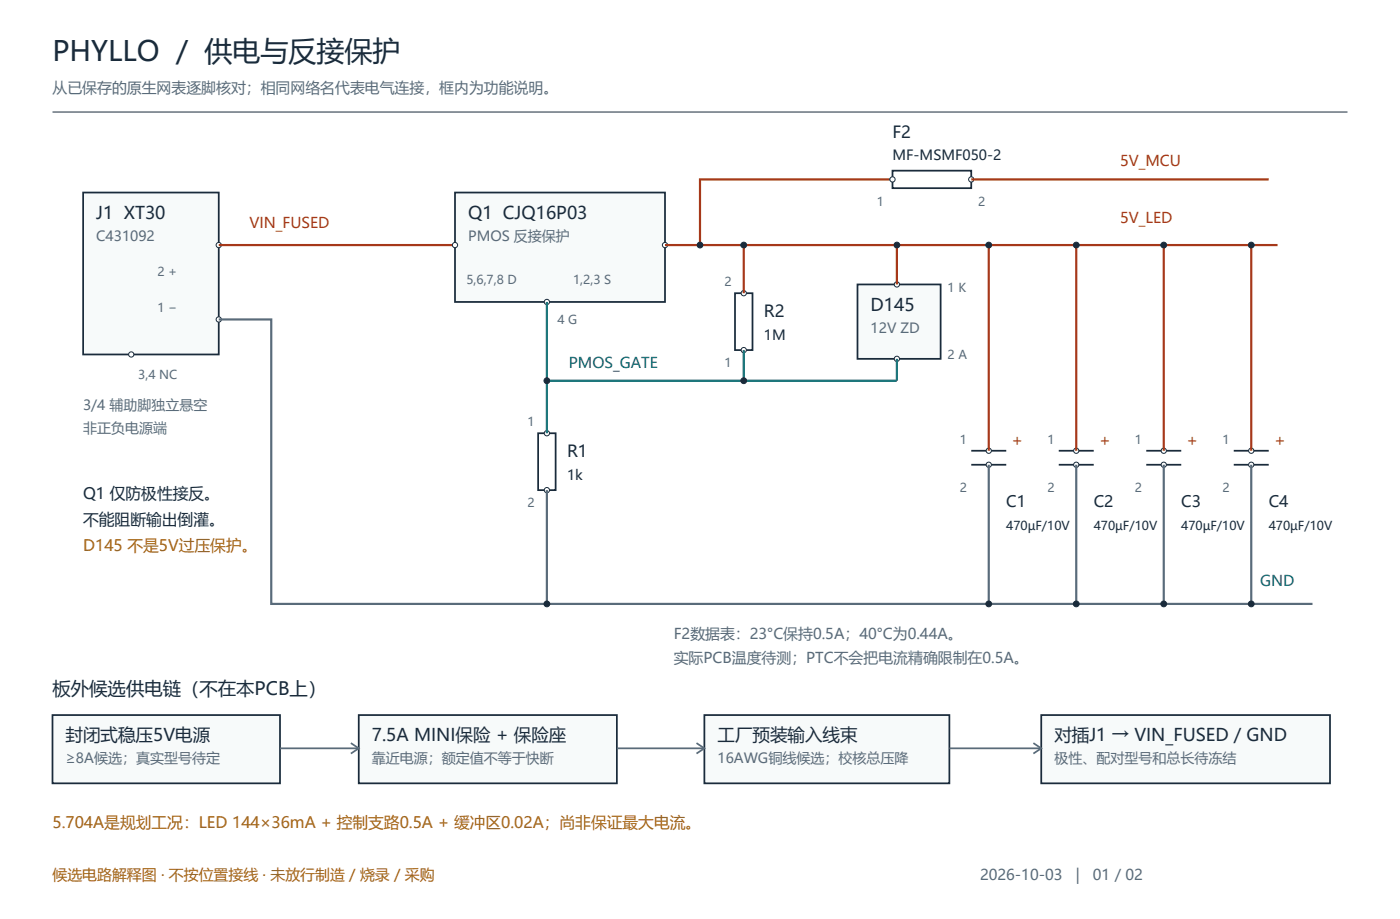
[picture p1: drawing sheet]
<svg xmlns="http://www.w3.org/2000/svg" width="564mm" height="370mm" viewBox="0 0 564 370" stroke-linecap="round" stroke-linejoin="round" font-family="sans-serif">
<path d="M21.2 45.2h522.1" fill="none" stroke="#1a2b3b" stroke-width=".4"/>
<path d="M33.5 77.6h54.7v65.3h-54.7z" fill="#f7fafa" stroke="#1a2b3b" stroke-width=".71" stroke-linecap="butt"/>
<g fill="#fff" stroke="#1a2b3b" stroke-width=".4">
<circle cx="88.2" cy="98.8" r="1.06"/>
<circle cx="88.2" cy="128.8" r="1.06"/>
<circle cx="52.9" cy="142.9" r="1.06"/>
</g>
<path d="M88.2 98.8h95.2" fill="none" stroke="#a6381a" stroke-width=".88" stroke-linecap="butt"/>
<path d="M183.4 77.6h84.7v44.1h-84.7z" fill="#f7fafa" stroke="#1a2b3b" stroke-width=".71" stroke-linecap="butt"/>
<g fill="#fff" stroke="#1a2b3b" stroke-width=".4">
<circle cx="183.4" cy="98.8" r="1.06"/>
<circle cx="268.1" cy="98.8" r="1.06"/>
<circle cx="220.5" cy="121.7" r="1.06"/>
</g>
<path d="M268.1 98.8h247" fill="none" stroke="#a6381a" stroke-width=".88" stroke-linecap="butt"/>
<path d="M220.5 121.7v31.8h141.1" fill="none" stroke="#0a6b70" stroke-width=".88" stroke-linecap="butt"/>
<path d="M296.3 118.2h7.1v22.9h-7.1z" fill="none" stroke="#1a2b3b" stroke-width=".71" stroke-linecap="butt"/>
<g fill="#fff" stroke="#1a2b3b" stroke-width=".4">
<circle cx="299.9" cy="118.2" r="1.06"/>
<circle cx="299.9" cy="141.1" r="1.06"/>
</g>
<path d="M299.9 98.8v19.4" fill="none" stroke="#a6381a" stroke-width=".88" stroke-linecap="butt"/>
<g fill="#1a2b3b" stroke="#1a2b3b" stroke-width=".4">
<circle cx="299.9" cy="98.8" r="1.16"/>
<circle cx="299.9" cy="153.5" r="1.16"/>
</g>
<path d="M299.9 141.1v12.4" fill="none" stroke="#0a6b70" stroke-width=".88" stroke-linecap="butt"/>
<path d="M345.7 114.7h33.5v29.9h-33.5z" fill="#f7fafa" stroke="#1a2b3b" stroke-width=".71" stroke-linecap="butt"/>
<g fill="#fff" stroke="#1a2b3b" stroke-width=".4">
<circle cx="361.6" cy="114.7" r="1.06"/>
<circle cx="361.6" cy="144.6" r="1.06"/>
</g>
<path d="M361.6 98.8v15.9" fill="none" stroke="#a6381a" stroke-width=".88" stroke-linecap="butt"/>
<circle cx="361.6" cy="98.8" r="1.16" fill="#1a2b3b" stroke="#1a2b3b" stroke-width=".4"/>
<path d="M361.6 144.6v8.9" fill="none" stroke="#0a6b70" stroke-width=".88" stroke-linecap="butt"/>
<path d="M217 174.6h7v23h-7z" fill="none" stroke="#1a2b3b" stroke-width=".71" stroke-linecap="butt"/>
<g fill="#fff" stroke="#1a2b3b" stroke-width=".4">
<circle cx="220.5" cy="174.6" r="1.06"/>
<circle cx="220.5" cy="197.6" r="1.06"/>
</g>
<path d="M220.5 153.5v21.1" fill="none" stroke="#0a6b70" stroke-width=".88" stroke-linecap="butt"/>
<circle cx="220.5" cy="153.5" r="1.16" fill="#1a2b3b" stroke="#1a2b3b" stroke-width=".4"/>
<path d="M88.2 128.8h21.2v114.6h419.8M220.5 197.6v45.8" fill="none" stroke="#596b7a" stroke-width=".88" stroke-linecap="butt"/>
<path d="M391.6 181.7h14.1M391.6 187.3h14.1" fill="none" stroke="#1a2b3b" stroke-width=".71" stroke-linecap="butt"/>
<g fill="#fff" stroke="#1a2b3b" stroke-width=".4">
<circle cx="398.6" cy="181.7" r="1.06"/>
<circle cx="398.6" cy="187.3" r="1.06"/>
</g>
<path d="M398.6 98.8v82.9" fill="none" stroke="#a6381a" stroke-width=".88" stroke-linecap="butt"/>
<g fill="#1a2b3b" stroke="#1a2b3b" stroke-width=".4">
<circle cx="398.6" cy="98.8" r="1.16"/>
<circle cx="398.6" cy="243.4" r="1.16"/>
</g>
<path d="M398.6 187.3v56.1" fill="none" stroke="#596b7a" stroke-width=".88" stroke-linecap="butt"/>
<path d="M426.9 181.7h14.1M426.9 187.3h14.1" fill="none" stroke="#1a2b3b" stroke-width=".71" stroke-linecap="butt"/>
<g fill="#fff" stroke="#1a2b3b" stroke-width=".4">
<circle cx="433.9" cy="181.7" r="1.06"/>
<circle cx="433.9" cy="187.3" r="1.06"/>
</g>
<path d="M433.9 98.8v82.9" fill="none" stroke="#a6381a" stroke-width=".88" stroke-linecap="butt"/>
<g fill="#1a2b3b" stroke="#1a2b3b" stroke-width=".4">
<circle cx="433.9" cy="98.8" r="1.16"/>
<circle cx="433.9" cy="243.4" r="1.16"/>
</g>
<path d="M433.9 187.3v56.1" fill="none" stroke="#596b7a" stroke-width=".88" stroke-linecap="butt"/>
<path d="M462.1 181.7h14.1M462.1 187.3h14.1" fill="none" stroke="#1a2b3b" stroke-width=".71" stroke-linecap="butt"/>
<g fill="#fff" stroke="#1a2b3b" stroke-width=".4">
<circle cx="469.2" cy="181.7" r="1.06"/>
<circle cx="469.2" cy="187.3" r="1.06"/>
</g>
<path d="M469.2 98.8v82.9" fill="none" stroke="#a6381a" stroke-width=".88" stroke-linecap="butt"/>
<g fill="#1a2b3b" stroke="#1a2b3b" stroke-width=".4">
<circle cx="469.2" cy="98.8" r="1.16"/>
<circle cx="469.2" cy="243.4" r="1.16"/>
</g>
<path d="M469.2 187.3v56.1" fill="none" stroke="#596b7a" stroke-width=".88" stroke-linecap="butt"/>
<path d="M497.4 181.7h14.1M497.4 187.3h14.1" fill="none" stroke="#1a2b3b" stroke-width=".71" stroke-linecap="butt"/>
<g fill="#fff" stroke="#1a2b3b" stroke-width=".4">
<circle cx="504.5" cy="181.7" r="1.06"/>
<circle cx="504.5" cy="187.3" r="1.06"/>
</g>
<path d="M359.8 72.3h-77.6v26.5M504.5 98.8v82.9" fill="none" stroke="#a6381a" stroke-width=".88" stroke-linecap="butt"/>
<g fill="#1a2b3b" stroke="#1a2b3b" stroke-width=".4">
<circle cx="504.5" cy="98.8" r="1.16"/>
<circle cx="504.5" cy="243.4" r="1.16"/>
<circle cx="220.5" cy="243.4" r="1.16"/>
<circle cx="282.2" cy="98.8" r="1.16"/>
</g>
<path d="M504.5 187.3v56.1" fill="none" stroke="#596b7a" stroke-width=".88" stroke-linecap="butt"/>
<path d="M359.8 68.8h31.8v7h-31.8z" fill="none" stroke="#1a2b3b" stroke-width=".71" stroke-linecap="butt"/>
<g fill="#fff" stroke="#1a2b3b" stroke-width=".4">
<circle cx="359.8" cy="72.3" r="1.06"/>
<circle cx="391.6" cy="72.3" r="1.06"/>
</g>
<path d="M391.6 72.3h119.9" fill="none" stroke="#a6381a" stroke-width=".88" stroke-linecap="butt"/>
<g fill="#f7fafa" stroke="#1a2b3b" stroke-width=".71" stroke-linecap="butt">
<path d="M21.2 288.2h91.7v27.5h-91.7z"/>
<path d="M144.6 288.2h104.1v27.5h-104.1z"/>
<path d="M284 288.2h98.8v27.5h-98.8z"/>
<path d="M419.8 288.2h116.4v27.5h-116.4z"/>
</g>
<path d="M141.5 299.5l3.1 2.1-3.1 2.1M280.8 299.5l3.2 2.1-3.2 2.1M416.6 299.5l3.2 2.1-3.2 2.1M112.9 301.6h31.7M248.7 301.6h35.3M382.8 301.6h37" fill="none" stroke="#596b7a" stroke-width=".71" stroke-linecap="butt"/>
<text font-size="11.3" fill="#1a2b3b" x="21.2" y="24.7">PHYLLO / 供电与反接保护</text>
<text font-size="7.4" fill="#1a2b3b" x="21.2" y="280.1">板外候选供电链（不在本PCB上）</text>
<g font-size="7.1" fill="#1a2b3b">
<text x="38.8" y="88.2">J1 XT30</text>
<text x="188.7" y="88.2">Q1 CJQ16P03</text>
<text x="351" y="125.2">D145</text>
<text x="26.5" y="298.8">封闭式稳压5V电源</text>
<text x="149.9" y="298.8">7.5A MINI保险 + 保险座</text>
<text x="289.3" y="298.8">工厂预装输入线束</text>
<text x="425.1" y="298.8">对插J1 → VIN_FUSED / GND</text>
</g>
<g font-size="6.7" fill="#1a2b3b">
<text x="359.8" y="55.7">F2</text>
<text x="308" y="127.7">R2</text>
<text x="228.6" y="184.1">R1</text>
</g>
<g font-size="6.3" fill="#a6381a">
<text x="407.8" y="179.9">+</text>
<text x="443.1" y="179.9">+</text>
<text x="478.4" y="179.9">+</text>
<text x="513.6" y="179.9">+</text>
</g>
<g font-size="6.3" fill="#1a2b3b">
<text x="33.5" y="201.1">Q1 仅防极性接反。</text>
<text x="405.7" y="204.3">C1</text>
<text x="441" y="204.3">C2</text>
<text x="476.2" y="204.3">C3</text>
<text x="511.5" y="204.3">C4</text>
<text x="33.5" y="211.7">不能阻断输出倒灌。</text>
</g>
<g font-size="6.3" fill="#a3610d">
<text x="33.5" y="222.2">D145 不是5V过压保护。</text>
<text x="21.2" y="333.7">5.704A是规划工况：LED 144×36mA + 控制支路0.5A + 缓冲区0.02A；尚非保证最大电流。</text>
</g>
<g font-size="6" fill="#596b7a">
<text x="21.2" y="37.4">从已保存的原生网表逐脚核对；相同网络名代表电气连接，框内为功能说明。</text>
<text x="271.6" y="257.5">F2数据表：23°C保持0.5A；40°C为0.44A。</text>
<text x="271.6" y="267.1">实际PCB温度待测；PTC不会把电流精确限制在0.5A。</text>
<text x="395.1" y="354.5">2026-10-03</text>
<text x="433.7" y="354.5">|</text>
<text x="440.6" y="354.5">01 / 02</text>
</g>
<g font-size="6" fill="#a6381a">
<text x="451.6" y="67">5V_MCU</text>
<text x="451.6" y="90">5V_LED</text>
<text x="100.5" y="91.7">VIN_FUSED</text>
</g>
<g font-size="6" fill="#0a6b70">
<text x="229.3" y="148.2">PMOS_GATE</text>
<text x="508" y="236.4">GND</text>
</g>
<text font-size="6" fill="#a3610d" x="21.2" y="354.5">候选电路解释图 ∙ 不按位置接线 ∙ 未放行制造 / 烧录 / 采购</text>
<g font-size="5.6" fill="#1a2b3b">
<text x="359.8" y="64.6">MF-MSMF050-2</text>
<text x="308" y="136.9">1M</text>
<text x="228.6" y="193.3">1k</text>
</g>
<g font-size="5.6" fill="#596b7a">
<text x="38.8" y="97">C431092</text>
<text x="188.7" y="97">PMOS 反接保护</text>
<text x="351" y="134.1">12V ZD</text>
<text x="33.5" y="165.1">3/4 辅助脚独立悬空</text>
<text x="33.5" y="174.6">非正负电源端</text>
<text x="26.5" y="307.6">≥8A候选；真实型号待定</text>
<text x="149.9" y="307.6">靠近电源；额定值不等于快断</text>
<text x="289.3" y="307.6">16AWG铜线候选；校核总压降</text>
<text x="425.1" y="307.6">极性、配对型号和总长待冻结</text>
</g>
<g font-size="4.9" fill="#596b7a">
<text x="353.5" y="82.9">1</text>
<text x="394.4" y="82.9">2</text>
<text x="63.5" y="111.1">2 +</text>
<text x="188" y="114.3">5,6,7,8 D</text>
<text x="231.1" y="114.3">1,2,3 S</text>
<text x="292.1" y="115.4">2</text>
<text x="382.1" y="117.8">1 K</text>
<text x="63.5" y="125.9">1 −</text>
<text x="224.7" y="130.5">4 G</text>
<text x="292.1" y="147.8">1</text>
<text x="382.1" y="144.6">2 A</text>
<text x="55.7" y="152.8">3,4 NC</text>
<text x="212.7" y="171.8">1</text>
<text x="387" y="178.9">1</text>
<text x="422.3" y="178.9">1</text>
<text x="457.6" y="178.9">1</text>
<text x="492.8" y="178.9">1</text>
<text x="387" y="198.3">2</text>
<text x="422.3" y="198.3">2</text>
<text x="457.6" y="198.3">2</text>
<text x="492.8" y="198.3">2</text>
<text x="212.7" y="204.3">2</text>
</g>
<g font-size="4.9" fill="#1a2b3b">
<text x="405.7" y="213.4">470µF/10V</text>
<text x="441" y="213.4">470µF/10V</text>
<text x="476.2" y="213.4">470µF/10V</text>
<text x="511.5" y="213.4">470µF/10V</text>
</g>
</svg>
